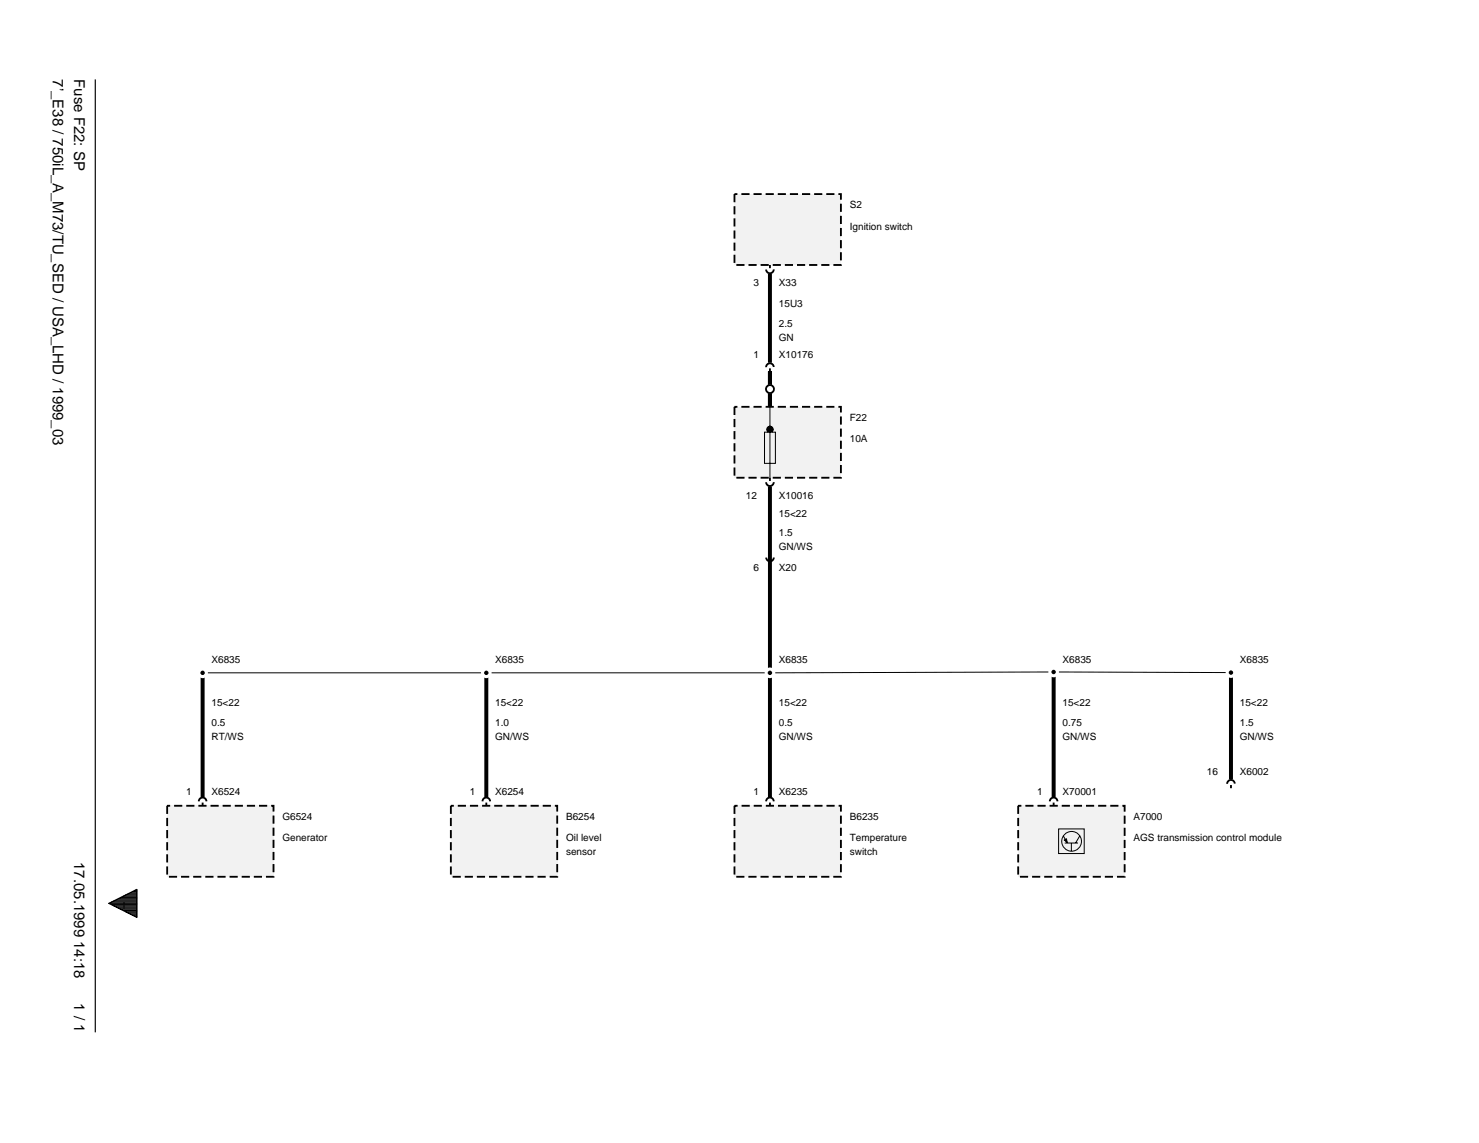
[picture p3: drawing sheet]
<svg xmlns="http://www.w3.org/2000/svg" width="279mm" height="216mm" viewBox="0 0 279 216" stroke-linecap="round" stroke-linejoin="round" font-family="sans-serif">
<path d="M18 15v180" fill="none" stroke="#000" stroke-width=".22"/>
<g fill="#f2f2f2">
<path d="M31.6 152.2h20.1v13.4h-20.1z"/>
<path d="M85.2 152.2h20.1v13.4h-20.1z"/>
<path d="M138.8 36.7h20.1v13.4h-20.1z"/>
<path d="M138.8 76.8h20.1v13.4h-20.1z"/>
<path d="M138.8 152.2h20.1v13.4h-20.1z"/>
<path d="M201.1 158.7l.4-.2 .1 .6z"/>
<path d="M192.3 152.2h20.2v13.4h-20.2z"/>
</g>
<path d="M145.5 51.7v16.8M145.5 70.1v6.7M145.5 91.9v58.7M38.3 127.1v23.5M91.9 127.1v23.5M199 126.9v23.7M232.5 127v20.2" fill="none" stroke="#000" stroke-width=".75" stroke-linecap="butt"/>
<path d="M145.5 50.1v.6M146.2 50.9a.72 .72 0 0 1-.7 .7 .72 .72 0 0 1-.8-.7M145.5 90.2v.6M146.2 91.1a.72 .72 0 0 1-.7 .7 .72 .72 0 0 1-.8-.7M37.6 151.4a.72 .72 0 0 1 .7-.8 .72 .72 0 0 1 .7 .8M38.3 151.6v.6M91.1 151.4a.72 .72 0 0 1 .8-.8 .72 .72 0 0 1 .7 .8M91.9 151.6v.6M144.7 151.4a.72 .72 0 0 1 .7-.8 .72 .72 0 0 1 .8 .8M145.5 151.6v.6M198.3 151.4a.72 .72 0 0 1 .7-.8 .72 .72 0 0 1 .8 .8M199 151.6v.6" fill="none" stroke="#000" stroke-width=".35"/>
<path d="M138.8 36.7h20.1v13.4h-20.1zM138.8 76.8h20.1v13.4h-20.1zM31.6 152.2h20.1v13.4h-20.1zM85.2 152.2h20.1v13.4h-20.1zM138.8 152.2h20.1v13.4h-20.1zM192.3 152.2h20.2v13.4h-20.2z" fill="none" stroke="#000" stroke-width=".35" stroke-dasharray="1.5 .8" stroke-linecap="butt"/>
<g fill="none" stroke="#000" stroke-width=".19">
<path d="M145.5 76.8v13.4M144.4 81.6h2.1v5.9h-2.1zM144.9 81.2h1.2M144.9 81h1.1M144.9 81.3h1.1M144.9 80.9h1.1M145 81.5h.9M145 80.7h.9M145.2 80.6h.5M145.8 81.6a.6 .6 0 0 0 .1-.9 .6 .6 0 0 0-.9 0 .6 .6 0 0 0 .1 .9M38.7 127.1h52.7M92.3 127.1h52.7"/>
<path d="M198.6 126.9l-52.7 .2M199.5 126.9l32.6 .1M200 156.6h4.8v4.6h-4.8zM200.9 157.9l.7 1.3M201.1 159.2h2.6M201.6 159.1l-.1-.6-.4 .2 .5 .4M202.4 159.3v1.5M204 157.9l-.8 1.3M20.5 170.6l5.4-2.6v5.3zM20.5 170.6h5.4M21 170.9h4.9M21 170.4h4.9"/>
<path d="M21.5 171.1h4.4M21.5 170.2h4.4M21.9 171.3h4M21.9 170h4M22.3 171.5h3.6M22.3 169.7h3.6M22.8 171.8h3.1M22.8 169.5h3.1M23.3 172h2.6M23.3 169.3h2.6M23.7 172.2h2.2M23.7 169.1h2.2"/>
<path d="M24.1 172.4h1.8M24.1 168.9h1.8M24.6 172.6h1.3M24.6 168.6h1.3M25.1 172.9h.8M25.1 168.4h.8M25.5 173.1h.4M25.5 168.2h.4"/>
<circle cx="202.4" cy="158.9" r="1.87"/>
</g>
<path d="M37.6 126.4a1 1 0 0 1 1.1-.2 1 1 0 0 1 .6 .9h-1h1a1 1 0 0 1-1.4 .9 1 1 0 0 1-.3-1.6z" fill="#fff"/>
<path d="M38.1 126.7a.42 .42 0 0 1 .6 .4h-.4h.4a.42 .42 0 0 1-.6 .4 .42 .42 0 0 1 0-.8z" fill="#000"/>
<path d="M91.2 126.4a1 1 0 0 1 1.1-.2 1 1 0 0 1 .6 .9h-1h1a1 1 0 0 1-1.4 .9 1 1 0 0 1-.3-1.6z" fill="#fff"/>
<path d="M91.5 126.9a.42 .42 0 0 1 .5-.2 .42 .42 0 0 1 .3 .4h-.4h.4a.42 .42 0 0 1-.5 .4 .42 .42 0 0 1-.3-.6z" fill="#000"/>
<path d="M144.7 126.4a1 1 0 0 1 1.1-.2 1 1 0 0 1 .7 .9h-1h1a1 1 0 0 1-1.4 .9 1 1 0 0 1-.4-1.6z" fill="#fff"/>
<path d="M145.1 126.9a.42 .42 0 0 1 .5-.2 .42 .42 0 0 1 .3 .4h-.5h.5a.42 .42 0 0 1-.6 .4 .42 .42 0 0 1-.2-.6z" fill="#000"/>
<path d="M198.3 126.2a1 1 0 0 1 1.1-.2 1 1 0 0 1 .6 .9h-1h1a1 1 0 0 1-1.3 1 1 1 0 0 1-.4-1.7z" fill="#fff"/>
<path d="M198.7 126.7a.42 .42 0 0 1 .5-.2 .42 .42 0 0 1 .3 .4h-.5h.5a.42 .42 0 0 1-.6 .4 .42 .42 0 0 1-.2-.6z" fill="#000"/>
<path d="M231.8 126.3a1 1 0 0 1 1.1-.2 1 1 0 0 1 .6 .9h-1h1a1.01 1.01 0 0 1-1.3 1 1.01 1.01 0 0 1-.4-1.7z" fill="#fff"/>
<path d="M232.3 126.7a.42 .42 0 0 1 .7 .3h-.5h.5a.42 .42 0 0 1-.7 .4 .42 .42 0 0 1 0-.7z" fill="#000"/>
<path d="M144.9 72.9a.84 .84 0 0 1 .9-.2 .84 .84 0 0 1 .5 .8h-.8h.8a.84 .84 0 0 1-1.2 .8 .84 .84 0 0 1-.2-1.4z" fill="#fff"/>
<g fill="none" stroke="#000" stroke-width=".35">
<path d="M145.5 69.6v.6M146.2 69.3a.72 .72 0 0 0-.8-.7 .72 .72 0 0 0-.7 .8M145.5 104.5v.6M146.2 105.3a.72 .72 0 0 1-.7 .7 .72 .72 0 0 1-.8-.7M232.5 148.3v.6M233.3 148a.72 .72 0 0 0-.8-.7 .72 .72 0 0 0-.7 .8"/>
<circle cx="145.5" cy="73.5" r=".75"/>
</g>
<g font-size="2.8">
<text x="10" y="15" transform="rotate(90 10 15)">7’_E38 / 750iL_A_M73/TU_SED / USA_LHD / 1999_03</text>
<text x="14" y="15" transform="rotate(90 14 15)">Fuse F22: SP</text>
<text x="14" y="162.9" transform="rotate(90 14 162.9)">17.05.1999 14:18</text>
<text x="14" y="189.5" transform="rotate(90 14 189.5)">1 / 1</text>
</g>
<g font-size="1.9">
<text x="160.5" y="39.3">S2</text>
<text x="160.5" y="43.4">Ignition switch</text>
<text x="142.4" y="54.1">3</text>
<text x="147.1" y="54.1">X33</text>
<text x="147.1" y="58.1">15U3</text>
<text x="147.1" y="64.4">GN</text>
<text x="147.1" y="61.8">2.5</text>
<text x="142.4" y="67.6">1</text>
<text x="147.1" y="67.6">X10176</text>
<text x="160.5" y="83.5">10A</text>
<text x="160.5" y="79.5">F22</text>
<text x="140.9" y="94.3">12</text>
<text x="147.1" y="94.3">X10016</text>
<text x="147.1" y="101.3">1.5</text>
<text x="147.1" y="97.6">15&lt;22</text>
<text x="142.4" y="107.8">6</text>
<text x="147.1" y="104">GN/WS</text>
<text x="147.1" y="107.8">X20</text>
<text x="40" y="125.2">X6835</text>
<text x="93.5" y="125.2">X6835</text>
<text x="147.1" y="125.2">X6835</text>
<text x="200.7" y="125.2">X6835</text>
<text x="234.2" y="125.2">X6835</text>
<text x="40" y="137.1">0.5</text>
<text x="40" y="133.4">15&lt;22</text>
<text x="93.5" y="137.1">1.0</text>
<text x="93.5" y="133.4">15&lt;22</text>
<text x="147.1" y="137.1">0.5</text>
<text x="147.1" y="133.4">15&lt;22</text>
<text x="200.7" y="137.1">0.75</text>
<text x="200.7" y="133.4">15&lt;22</text>
<text x="234.2" y="137.1">1.5</text>
<text x="234.2" y="133.4">15&lt;22</text>
<text x="40" y="139.8">RT/WS</text>
<text x="93.5" y="139.8">GN/WS</text>
<text x="147.1" y="139.8">GN/WS</text>
<text x="200.7" y="139.8">GN/WS</text>
<text x="234.2" y="139.8">GN/WS</text>
<text x="228" y="146.3">16</text>
<text x="234.2" y="146.3">X6002</text>
<text x="35.2" y="150.2">1</text>
<text x="39.9" y="150.2">X6524</text>
<text x="53.3" y="154.9">G6524</text>
<text x="88.8" y="150.2">1</text>
<text x="93.5" y="150.2">X6254</text>
<text x="106.9" y="154.9">B6254</text>
<text x="142.4" y="150.2">1</text>
<text x="147.1" y="150.2">X6235</text>
<text x="160.5" y="154.9">B6235</text>
<text x="195.9" y="150.2">1</text>
<text x="200.7" y="150.2">X70001</text>
<text x="214.1" y="154.9">A7000</text>
<text x="53.3" y="158.9">Generator</text>
<text x="106.9" y="158.9">Oil level</text>
<text x="106.9" y="161.6">sensor</text>
<text x="160.5" y="158.9">Temperature</text>
<text x="160.5" y="161.6">switch</text>
<text x="214.1" y="158.9">AGS transmission control module</text>
<text x="23.2" y="171.6">I</text>
</g>
</svg>
